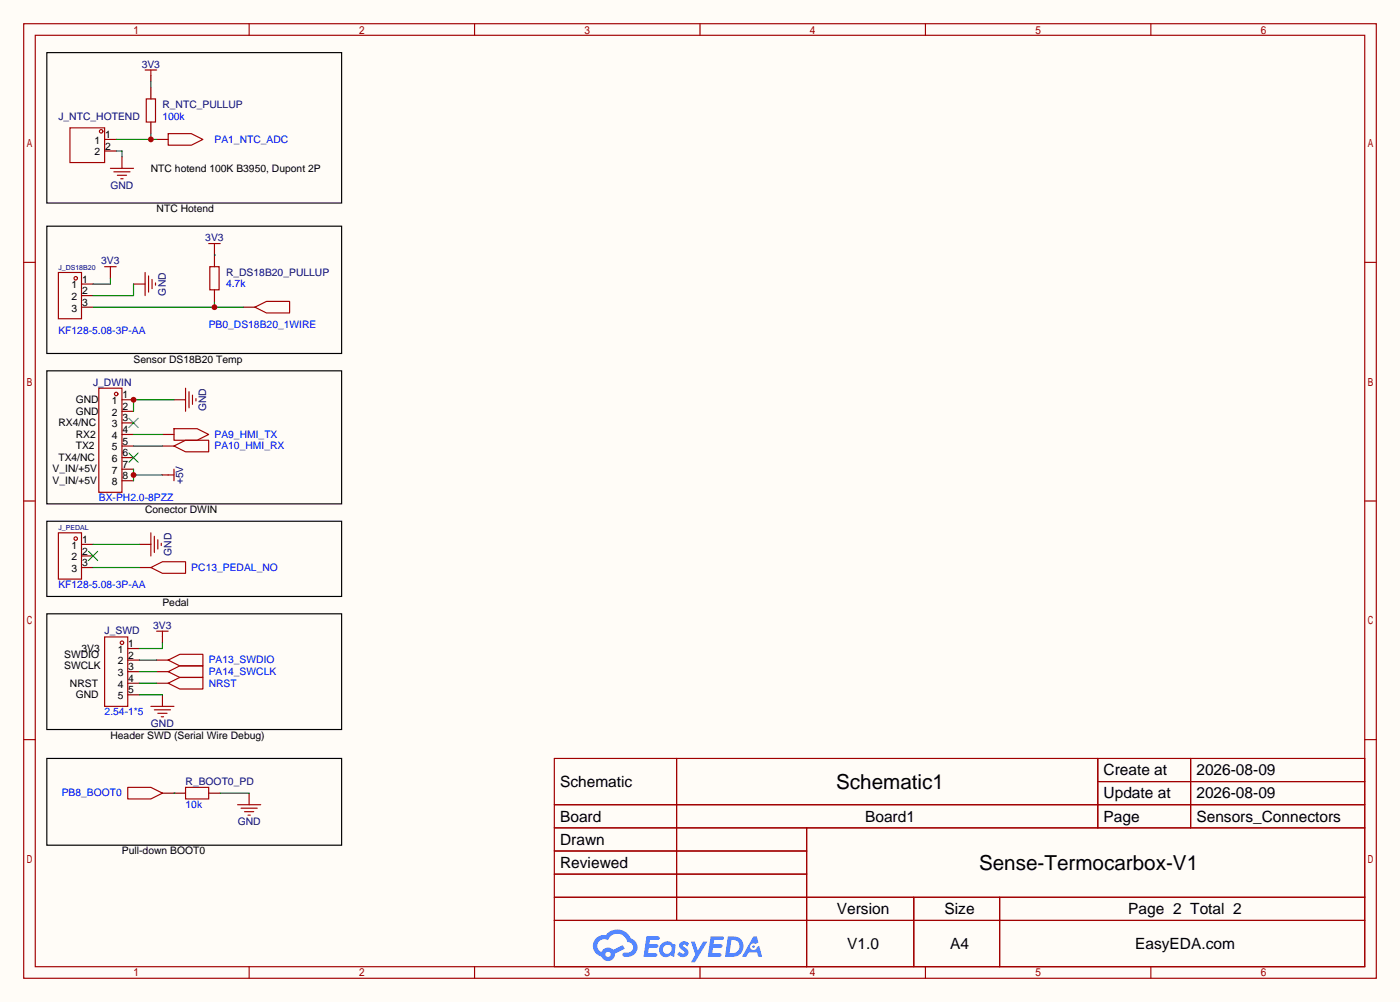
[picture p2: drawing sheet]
<svg xmlns="http://www.w3.org/2000/svg" width="308mm" height="220mm" viewBox="0 0 308 220" stroke-linecap="round" stroke-linejoin="round" font-family="sans-serif">
<path d="M0 0h307.6v220h-307.6z" fill="#fffcf7"/>
<g fill="none" stroke="#a10000" stroke-width=".25">
<path d="M5.2 5.2h297.2v209.6h-297.2zM7.7 7.7h292.1v204.5h-292.1zM54.7 5.2v2.5M104.3 5.2v2.5M153.8 5.2v2.5M203.3 5.2v2.5M252.9 5.2v2.5M5.2 57.6h2.5M299.8 57.6h2.6M5.2 110h2.5M299.8 110h2.6M5.2 162.4h2.5"/>
<path d="M121.8 166.5h178v45.7h-178zM121.8 176.7h178M148.7 166.5v35.6M241.2 166.5v15.2M241.2 171.6h58.6M261.6 166.5v15.2M299.8 162.4h2.6M121.8 181.7h178M121.8 186.8h55.4M121.8 197h178M121.8 191.9h55.4M177.2 181.7v30.5"/>
<path d="M200.8 197v15.2M219.6 197v15.2M54.7 212.2v2.6M104.3 212.2v2.6M121.8 202.1h178M153.8 212.2v2.6M203.3 212.2v2.6M252.9 212.2v2.6"/>
</g>
<g fill="#5487ff">
<path d="M149.5 206.9a1.3 1.3 0 0 1 1.9 .3l-.4 .6a.54 .54 0 0 0-1-.2l.2 .2a1.28 1.28 0 0 1 .8 2 1.53 1.53 0 0 1-2.2-.3l.5-.6 .8 .5a.31 .31 0 0 0 .3-.3 .31 .31 0 0 0-.2-.4 1.12 1.12 0 0 1-.7-1.8z"/>
<path d="M151.8 206.7h.8l.7 2 1.2-2h.9l-2.7 4.5h-.9l1-1.6z"/>
<path d="M142 205.5h2.3a.46 .46 0 0 1 .5 .1 .46 .46 0 0 1 .1 .5l-.3 .2h-1.8l-.1 1h1.6a.4 .4 0 0 1 .3 .4 .4 .4 0 0 1-.4 .4h-1.6l-.2 1.2 1.4-.1a.46 .46 0 0 1 .5 .1 .46 .46 0 0 1 .1 .5l-.4 .2h-2.6z"/>
<path d="M156.1 205.5h2.3a.47 .47 0 0 1 .5 .1 .47 .47 0 0 1 .1 .5l-.3 .2h-1.8l-.1 1h1.6a.4 .4 0 0 1 .4 .4 .4 .4 0 0 1-.5 .4h-1.6l-.2 1.1h1.4a.46 .46 0 0 1 .5 .1 .46 .46 0 0 1 .1 .5l-.4 .2h-2.6z"/>
<path d="M165.5 205.6h.8l.3 1.3-.6 .3a.75 .75 0 0 0-1.1 .3 .75 .75 0 0 0 .5 1.1 .75 .75 0 0 0 .9-.7l.5-.3 .6 2.4h-.8l-.3-.9h-1.8l-.5 .9h-1z"/>
<path d="M159.9 205.6l-.6 4.4h1.4a2.27 2.27 0 0 0 2.7-2.3 2.27 2.27 0 0 0-2.7-2.1zM160.7 206.3a1.5 1.5 0 0 1 1.8 1.6 1.5 1.5 0 0 1-1.9 1.3h-.3z"/>
<path d="M145.4 207.2a1.6 1.6 0 0 0-.4 2.3 1.6 1.6 0 0 0 2.3 .2l.8 .3 .3-2.4-.1-.3-.5-.1a1.58 1.58 0 0 0-2.4 0zM146 207.7a.98 .98 0 0 1 1.6 .4 .98 .98 0 0 1-1.1 1.3 .94 .94 0 0 1-.9-.7 .94 .94 0 0 1 .4-1z"/>
<path d="M131 206a2.37 2.37 0 0 0 1.1 4 1.54 1.54 0 0 0 1.8 1 1.54 1.54 0 0 0 1.2-1.6l2.2-1.1-.5-.8-2.1 1a1.57 1.57 0 0 0-2.6 .5 1.5 1.5 0 0 1-.7-2.1 1.5 1.5 0 0 1 2.2-.5 2.23 2.23 0 0 1 2.3-1.4 2.23 2.23 0 0 1 2 1.8 1.16 1.16 0 0 1 1.2 1.1 1.16 1.16 0 0 1-1.1 1.2h-.7a.47 .47 0 0 0-.5 .4 .47 .47 0 0 0 .4 .5 2.17 2.17 0 0 0 2.5-.9 2.17 2.17 0 0 0-.4-2.7l-.7-.4a3.2 3.2 0 0 0-5.5-.7l-1.1 .1zM133 209.5a.6 .6 0 0 1 1.2 0 .6 .6 0 0 1-1.2 0z"/>
<circle cx="165.6" cy="207.8" r=".28"/>
</g>
<path d="M10.3 11.6h64.8v33h-64.8z" fill="none" stroke="#000" stroke-width=".25"/>
<g fill="none" stroke="#a10000" stroke-width=".25">
<path d="M31.9 15.4h2.5M33.1 15.4v1.2M15.4 28.1h7.6v7.6h-7.6zM24.3 37h5M25 37.7h3.6M25.8 38.5h2M26.5 39.2h.6M37 29.3h5l2.6 1.3-2.6 1.3h-5z"/>
<circle cx="22.2" cy="28.8" r=".38"/>
</g>
<path d="M33.1 16.6v1.3M23 30.6h2.5M23 33.1h2.5M26.8 34.4v2.6M34.4 30.6h2.6" fill="none" stroke="#870000" stroke-width=".25"/>
<path d="M25.5 33.1h1.3v1.3M25.5 30.6h8.9M33.1 29.3v1.3" fill="none" stroke="#008700" stroke-width=".25"/>
<circle cx="33.1" cy="30.6" r=".63" fill="#c00"/>
<g fill="none" stroke="#a10000" stroke-width=".25">
<path d="M12.8 59.8h5.1v10.2h-5.1zM23 58.5h2.5M24.3 58.5v1.3M31.9 59.8v5.1M32.6 60.6v3.5M33.4 61.3v2.1M34.2 62.1v.5M56 67.4l2.5-1.2h5.1v2.5h-5.1z"/>
<circle cx="16.6" cy="61.1" r=".38"/>
</g>
<path d="M24.3 59.8v1.3M17.9 62.4h2.5M17.9 64.9h2.5M17.9 67.4h2.5M29.3 62.4h2.6M53.5 67.4h2.5" fill="none" stroke="#870000" stroke-width=".25"/>
<path d="M20.4 67.4h33.1M24.3 61.1v1.3h-3.9M47.1 66.2v1.2" fill="none" stroke="#008700" stroke-width=".25"/>
<circle cx="47.1" cy="67.4" r=".63" fill="#c00"/>
<path d="M47.1 56h.1M29.3 62.4v2.5h-8.9M38.2 87.8h-8.9v2.5" fill="none" stroke="#008700" stroke-width=".25"/>
<g fill="none" stroke="#a10000" stroke-width=".25">
<path d="M45.8 53.5h2.6M46.1 58.5h2v5.1h-2zM47.1 53.5v1.2M21.7 85.2h5.1v22.9h-5.1zM38.2 94.1h5.1l2.5 1.3-2.5 1.2h-5.1zM38.2 97.9l2.6-1.3h5v2.6h-5zM40.8 85.2v5.1M41.5 86v3.5M42.3 86.7v2.1M43.1 87.5v.5"/>
<circle cx="25.5" cy="86.5" r=".38"/>
</g>
<g fill="none" stroke="#870000" stroke-width=".25">
<path d="M47.1 54.7v3.8M47.1 63.6v2.6M26.8 87.8h2.5M26.8 90.3h2.5M26.8 92.8h2.5M26.8 95.4h2.5M26.8 97.9h2.5M35.7 95.4h2.5M35.7 97.9h2.5M38.2 87.8h2.6M26.8 100.5h2.5M26.8 103h2.5"/>
<path d="M26.8 105.5h2.5"/>
</g>
<path d="M10.3 49.7h64.8v27.9h-64.8z" fill="none" stroke="#000" stroke-width=".25"/>
<path d="M28.3 91.8l2.1 2.1M28.3 99.4l2.1 2.1M30.4 91.8l-2.1 2.1M30.4 99.4l-2.1 2.1" fill="none" stroke="#3c3" stroke-width=".25"/>
<circle cx="29.3" cy="87.8" r=".63" fill="#c00"/>
<path d="M29.3 103v2.5M29.3 104.3h6.4" fill="none" stroke="#008700" stroke-width=".25"/>
<circle cx="29.3" cy="104.3" r=".63" fill="#c00"/>
<g fill="none" stroke="#870000" stroke-width=".25">
<path d="M33.1 19.2v2.5M33.1 26.8v2.5M17.9 119.5h2.5M30.6 119.5h2.5M35.7 104.3h1.3M17.9 122h2.5M17.9 124.6h2.5M30.6 124.6h2.5M35.7 139.8v1.3M28.1 152.5h2.5M28.1 150h2.5M28.1 147.4h2.5"/>
<path d="M28.1 144.9h2.5M28.1 142.4h2.5M34.4 150h2.6M34.4 147.4h2.6M34.4 144.9h2.6M35.7 152.5v2.6M35.7 174.1h5.1M45.8 174.1h2.6M54.7 174.1v2.6"/>
</g>
<g fill="none" stroke="#a10000" stroke-width=".25">
<path d="M32.1 21.7h2.1v5.1h-2.1zM12.8 117h5.1v10.1h-5.1zM33.1 117v5M33.9 117.7v3.6M34.7 118.5v2M35.4 119.3v.5M37 104.3h1.2M38.2 103v2.5M23 139.8h5.1v15.3h-5.1zM33.1 124.6l2.6-1.3h5.1v2.6h-5.1zM34.4 138.6h2.6M35.7 138.6v1.2"/>
<path d="M33.1 155.1h5.1M33.9 155.8h3.6M34.7 156.6h2M35.4 157.4h.5M37 150l2.5-1.3h5.1v2.6h-5.1zM37 147.4l2.5-1.2h5.1v2.5h-5.1zM37 144.9l2.5-1.3h5.1v2.6h-5.1zM28.1 172.8h5l2.6 1.3-2.6 1.3h-5zM40.8 172.8h5v2.6h-5zM52.2 176.7h5.1M53 177.4h3.5M53.7 178.2h2.1"/>
<path d="M54.5 178.9h.5"/>
<circle cx="16.6" cy="118.2" r=".38"/>
<circle cx="26.8" cy="141.1" r=".38"/>
</g>
<path d="M33.1 17.9v1.3M29.3 95.4h6.4M29.3 97.9h6.4M20.4 119.5h10.2M20.4 124.6h10.2M30.6 152.5h5.1M30.6 144.9h3.8M30.6 147.4h3.8M30.6 150h3.8M35.7 141.1v1.3h-5.1M38.2 174.1h.1M48.4 174.1h6.3" fill="none" stroke="#008700" stroke-width=".25"/>
<path d="M10.3 81.4h64.8v29.2h-64.8zM10.3 114.4h64.8v16.5h-64.8zM10.3 134.7h64.8v25.4h-64.8zM10.3 166.5h64.8v19h-64.8z" fill="none" stroke="#000" stroke-width=".25"/>
<path d="M19.4 121l2.1 2.1M21.5 121l-2.1 2.1" fill="none" stroke="#3c3" stroke-width=".25"/>
<g font-size="4.5">
<text x="183.7" y="173.3">Schematic1</text>
<text x="215.1" y="191.1">Sense-Termocarbox-V1</text>
</g>
<g font-size="3.4">
<text x="123.1" y="172.7">Schematic</text>
<text x="242.5" y="170.2">Create at</text>
<text x="262.9" y="170.2">2026-08-09</text>
<text x="242.5" y="175.3">Update at</text>
<text x="262.9" y="175.3">2026-08-09</text>
<text x="123.1" y="180.4">Board</text>
<text x="123.1" y="185.4">Drawn</text>
<text x="190.1" y="180.4">Board1</text>
<text x="242.5" y="180.4">Page</text>
<text x="262.9" y="180.4">Sensors_Connectors</text>
<text x="123.1" y="190.5">Reviewed</text>
<text x="183.9" y="200.7">Version</text>
<text x="207.5" y="200.7">Size</text>
<text x="247.9" y="200.7">Page 2 Total 2</text>
<text x="186.1" y="208.3">V1.0</text>
<text x="208.8" y="208.3">A4</text>
<text x="249.4" y="208.3">EasyEDA.com</text>
</g>
<g font-size="2.3" fill="#000080">
<text x="31.1" y="14.8">3V3</text>
<text x="35.7" y="23.7">R_NTC_PULLUP</text>
<text x="12.8" y="26.3">J_NTC_HOTEND</text>
<text x="24.3" y="41.5">GND</text>
<text x="45.1" y="52.9">3V3</text>
<text x="22.2" y="58">3V3</text>
<text x="36.4" y="64.9" transform="rotate(-90 36.4 64.9)">GND</text>
<text x="49.7" y="60.5">R_DS18B20_PULLUP</text>
<text x="20.4" y="84.7">J_DWIN</text>
<text x="45.3" y="90.3" transform="rotate(-90 45.3 90.3)">GND</text>
<text x="40.2" y="106.3" transform="rotate(-90 40.2 106.3)">+5V</text>
<text x="37.7" y="122" transform="rotate(-90 37.7 122)">GND</text>
<text x="23" y="139.3">J_SWD</text>
<text x="33.7" y="138">3V3</text>
<text x="33.2" y="159.6">GND</text>
<text x="40.8" y="172.3">R_BOOT0_PD</text>
<text x="52.2" y="181.2">GND</text>
</g>
<g font-size="2.3" fill="#00f">
<text x="35.7" y="26.3">100k</text>
<text x="47.1" y="31.3">PA1_NTC_ADC</text>
<text x="49.7" y="63.1">4.7k</text>
<text x="45.8" y="72">PB0_DS18B20_1WIRE</text>
<text x="12.8" y="73.2">KF128-5.08-3P-AA</text>
<text x="47.1" y="96.1">PA9_HMI_TX</text>
<text x="47.1" y="98.6">PA10_HMI_RX</text>
<text x="21.7" y="110.1">BX-PH2.0-8PZZ</text>
<text x="42" y="125.3">PC13_PEDAL_NO</text>
<text x="12.8" y="129.1">KF128-5.08-3P-AA</text>
<text x="45.8" y="148.2">PA14_SWCLK</text>
<text x="45.8" y="145.6">PA13_SWDIO</text>
<text x="45.8" y="150.7">NRST</text>
<text x="23" y="157.1">2.54-1*5</text>
<text x="13.6" y="174.8">PB8_BOOT0</text>
<text x="40.8" y="177.4">10k</text>
</g>
<g font-size="2.3">
<text x="20.8" y="31.6">1</text>
<text x="20.8" y="34.1">2</text>
<text x="23.1" y="30.3">1</text>
<text x="23.1" y="32.8">2</text>
<text x="33.1" y="37.7">NTC hotend 100K B3950, Dupont 2P</text>
<text x="34.4" y="46.6">NTC Hotend</text>
<text x="15.7" y="63.3">1</text>
<text x="15.7" y="65.9">2</text>
<text x="18" y="62">1</text>
<text x="18" y="64.6">2</text>
<text x="15.7" y="68.4">3</text>
<text x="18" y="67.1">3</text>
<text x="29.3" y="79.6">Sensor DS18B20 Temp</text>
<text x="16.6" y="88.5">GND</text>
<text x="24.6" y="88.7">1</text>
<text x="26.9" y="87.4">1</text>
<text x="26.9" y="90">2</text>
<text x="12.8" y="93.6">RX4/NC</text>
<text x="16.6" y="91">GND</text>
<text x="24.6" y="91.3">2</text>
<text x="24.6" y="93.8">3</text>
<text x="26.9" y="92.5">3</text>
<text x="26.9" y="95.1">4</text>
<text x="12.8" y="101.2">TX4/NC</text>
<text x="16.6" y="96.1">RX2</text>
<text x="16.6" y="98.6">TX2</text>
<text x="24.6" y="96.3">4</text>
<text x="24.6" y="98.9">5</text>
<text x="24.6" y="101.4">6</text>
<text x="26.9" y="97.6">5</text>
<text x="26.9" y="100.1">6</text>
<text x="11.6" y="106.3">V_IN/+5V</text>
<text x="11.6" y="103.7">V_IN/+5V</text>
<text x="24.6" y="104">7</text>
<text x="24.6" y="106.5">8</text>
<text x="26.9" y="102.7">7</text>
<text x="26.9" y="105.2">8</text>
<text x="31.9" y="112.6">Conector DWIN</text>
<text x="18" y="119.2">1</text>
<text x="15.7" y="120.5">1</text>
<text x="15.7" y="123">2</text>
<text x="15.7" y="125.5">3</text>
<text x="18" y="121.7">2</text>
<text x="18" y="124.3">3</text>
<text x="35.7" y="132.9">Pedal</text>
<text x="17.9" y="143.1">3V3</text>
<text x="25.9" y="143.3">1</text>
<text x="28.2" y="142.1">1</text>
<text x="14.1" y="144.4">SWDIO</text>
<text x="14.1" y="146.9">SWCLK</text>
<text x="25.9" y="148.4">3</text>
<text x="25.9" y="145.9">2</text>
<text x="28.2" y="149.7">4</text>
<text x="28.2" y="147.1">3</text>
<text x="28.2" y="144.6">2</text>
<text x="15.4" y="150.7">NRST</text>
<text x="16.6" y="153.3">GND</text>
<text x="25.9" y="153.5">5</text>
<text x="25.9" y="150.9">4</text>
<text x="28.2" y="152.2">5</text>
<text x="24.3" y="162.1">Header SWD (Serial Wire Debug)</text>
<text x="26.8" y="187.5">Pull-down BOOT0</text>
</g>
<g font-size="1.5" fill="#000080">
<text x="12.8" y="59.3">J_DS18B20</text>
<text x="12.8" y="116.4">J_PEDAL</text>
</g>
</svg>
